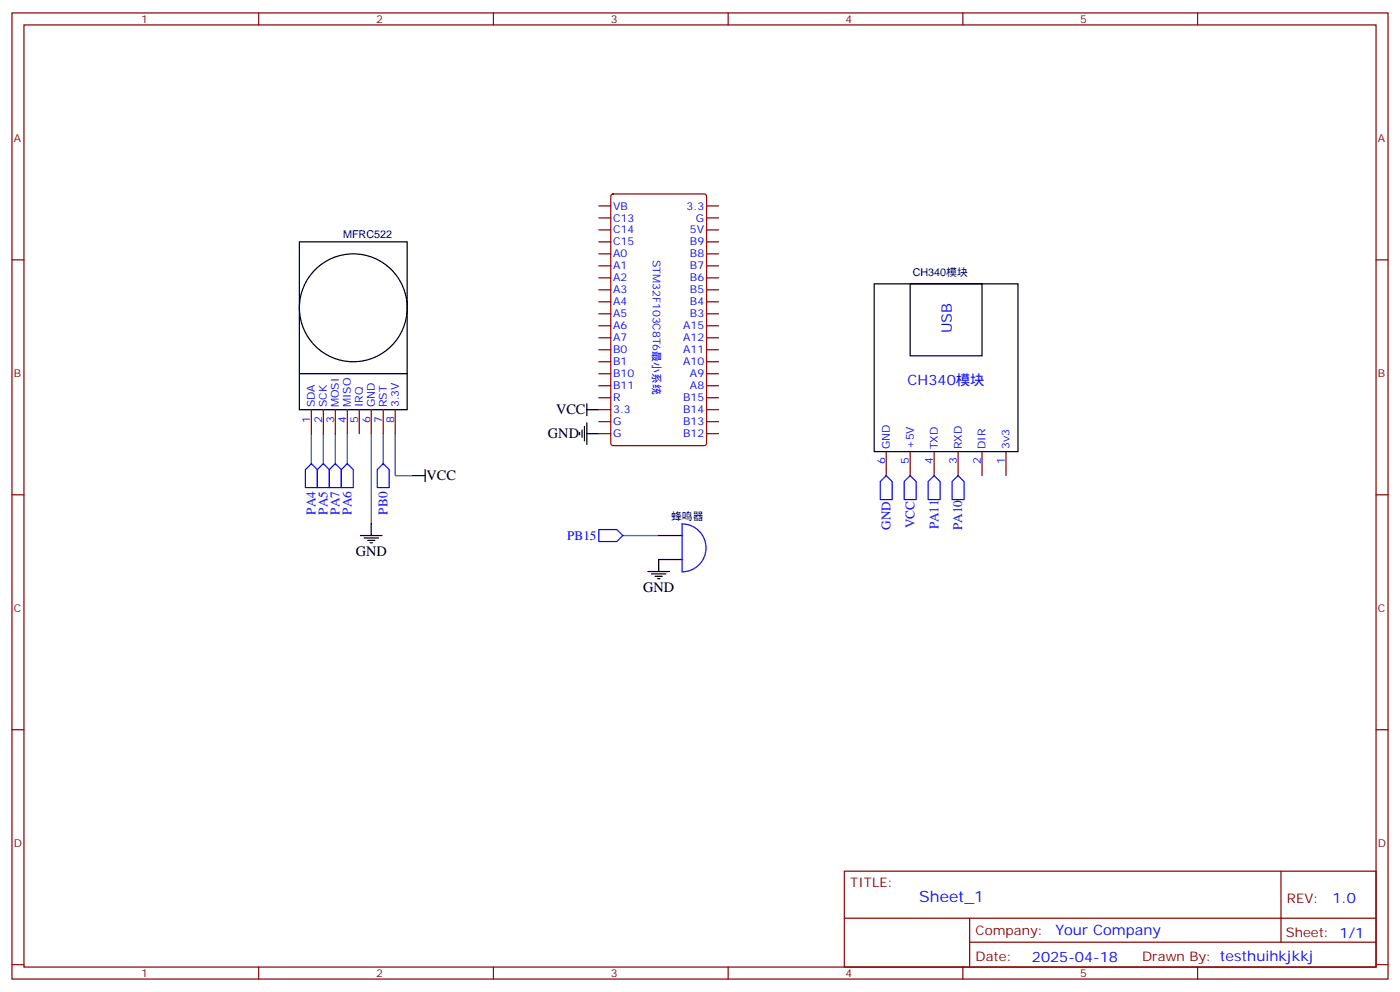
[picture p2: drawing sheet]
<svg xmlns="http://www.w3.org/2000/svg" width="412mm" height="292mm" viewBox="0 0 412 292" stroke-linecap="round" stroke-linejoin="round" font-family="sans-serif">
<g fill="none" stroke="#870000" stroke-width=".35">
<path d="M3.5 3.8h405.4v284.3h-405.4zM7.1 7.3h398.2v277.3h-398.2zM76.2 3.8v3.5M145.3 3.8v3.5M214.5 3.8v3.5M283.6 3.8v3.5M352.8 3.8v3.5M3.5 76.5h3.6M176.4 60.6h3.5M176.4 64.1h3.5M176.4 67.7h3.5M176.4 71.2h3.5"/>
<path d="M176.4 74.7h3.5M176.4 78.2h3.5M208.1 60.6h3.6M208.1 64.1h3.6M208.1 67.7h3.6M208.1 71.2h3.6M208.1 74.7h3.6M208.1 78.2h3.6M405.3 76.5h3.6M176.4 81.8h3.5M176.4 85.3h3.5M176.4 88.8h3.5"/>
<path d="M176.4 92.4h3.5M176.4 95.9h3.5M176.4 99.4h3.5M208.1 81.8h3.6M208.1 85.3h3.6M208.1 88.8h3.6M208.1 92.4h3.6M208.1 95.9h3.6M208.1 99.4h3.6M176.4 102.9h3.5M176.4 106.5h3.5M176.4 110h3.5"/>
<path d="M176.4 113.5h3.5M176.4 117.1h3.5M208.1 102.9h3.6M208.1 106.5h3.6M208.1 110h3.6M208.1 113.5h3.6M208.1 117.1h3.6M91.7 120.6v7M95.2 120.6v7M98.8 120.6v7M102.3 120.6v7M105.8 120.6v7"/>
<path d="M109.4 120.6v7M112.9 120.6v7M116.4 120.6v7M176.4 120.6h3.5M176.4 124.1h3.5M176.4 127.6h3.5M208.1 120.6h3.6M208.1 124.1h3.6M208.1 127.6h3.6M261.1 132.9v7.1M268.1 132.9v7.1M275.2 132.9v7.1"/>
<path d="M282.2 132.9v7.1M289.3 132.9v7.1M296.3 132.9v7.1M3.5 145.6h3.6M405.3 145.6h3.6M3.5 214.8h3.6M405.3 214.8h3.6M248.7 256.4h156.6v28.2h-156.6zM377.3 256.4v20.9M248.7 270.2h156.5M285.6 277.3h119.6M285.6 270.2v14.2"/>
<path d="M3.5 283.9h3.6M76.2 284.6v3.5M145.3 284.6v3.5M214.5 284.6v3.5M283.6 284.6v3.5M352.8 284.6v3.5M405.3 283.9h3.6"/>
</g>
<path d="M91.7 127.6v8.9M95.2 127.6v8.9M98.8 127.6v8.9M102.3 127.6v8.9M109.4 127.6v26.5M112.9 127.6v8.9M116.4 127.6v12.4h5.3M183.4 157.6h10.6" fill="none" stroke="#008700" stroke-width=".35"/>
<g fill="none" stroke="#000" stroke-width=".35">
<path d="M88.2 71.2h31.7v49.4h-31.7zM257.5 83.5h42.4v49.4h-42.4zM268.1 83.5h21.2v21.2h-21.2zM88.2 110h31.7M172.9 118.8v3.5M121.7 140h3.5M125.2 138.2v3.5M170.7 127.3v.7M171.4 126.6v2.1M172.2 125.5v4.3M172.9 127.6h3.5M172.9 124.5v6.3"/>
<path d="M172.9 120.6h3.5M106.2 157.6h6.3M107.2 158.3h4.3M108.3 159h2.1M109 159.7h.7M109.4 154.1v3.5M194 157.6h7.1M190.9 168.2h6.3M191.9 168.9h4.2M193 169.6h2.1M193.7 170.3h.7M201.1 164.7h-7.1v3.5"/>
<circle cx="104.1" cy="90.6" r="15.9"/>
</g>
<path d="M91.7 136.5l1.8 1.7v5.3h-3.5v-5.3zM95.2 136.5l1.8 1.7v5.3h-3.5v-5.3zM98.8 136.5l1.7 1.7v5.3h-3.5v-5.3zM102.3 136.5l1.8 1.7v5.3h-3.6v-5.3zM112.9 136.5l1.8 1.7v5.3h-3.6v-5.3zM275.2 140l1.7 1.7v5.3h-3.5v-5.3zM282.2 140l1.8 1.7v5.3h-3.5v-5.3zM176.4 155.9h5.3l1.7 1.7-1.7 1.8h-5.3zM200.9 154.2a7.1 7.1 0 0 1 7.1 7 7.1 7.1 0 0 1-7.1 7.1zM259.3 141.7l1.8-1.7 1.7 1.7v5.3h-3.5zM266.3 141.7l1.8-1.7 1.8 1.7v5.3h-3.6z" fill="none" stroke="#00f" stroke-width=".35"/>
<path d="M180.2 57.3l.4-.2h26.8l.7 .4v73l-.4 .6-27.1 .1-.6-.5-.1-72.9z" fill="none" stroke="#900" stroke-width=".35"/>
<text font-size="4.6" fill="#00f" x="270.8" y="265.4">Sheet_1</text>
<g font-size="4.2" fill="#00f">
<text x="280.4" y="98.1" transform="rotate(-90 280.4 98.1)">USB</text>
<text x="267.3" y="113.4">CH340模块</text>
<text x="392.5" y="265.7">1.0</text>
<text x="310.9" y="275.2">Your Company</text>
<text x="304" y="283">2025-04-18</text>
</g>
<g font-size="4.2">
<text x="163.8" y="122">VCC</text>
<text x="161.4" y="129">GND</text>
<text x="125.7" y="141.4">VCC</text>
<text x="104.8" y="163.7">GND</text>
<text x="189.4" y="174.3">GND</text>
</g>
<g font-size="3.9" fill="#00f">
<text x="93" y="151.5" transform="rotate(-90 93 151.5)">PA4</text>
<text x="96.5" y="151.5" transform="rotate(-90 96.5 151.5)">PA5</text>
<text x="100" y="151.5" transform="rotate(-90 100 151.5)">PA7</text>
<text x="103.5" y="151.5" transform="rotate(-90 103.5 151.5)">PA6</text>
<text x="114.1" y="151.5" transform="rotate(-90 114.1 151.5)">PB0</text>
<text x="262.3" y="155.9" transform="rotate(-90 262.3 155.9)">GND</text>
<text x="269.3" y="155.5" transform="rotate(-90 269.3 155.5)">VCC</text>
<text x="276.4" y="155.8" transform="rotate(-90 276.4 155.8)">PA11</text>
<text x="283.5" y="156" transform="rotate(-90 283.5 156)">PA10</text>
<text x="167.1" y="158.9">PB15</text>
</g>
<g font-size="3.9" fill="#800">
<text x="250.5" y="261">TITLE:</text>
<text x="379.1" y="265.7">REV:</text>
<text x="287.4" y="275.2">Company:</text>
<text x="378.7" y="275.8">Sheet: 1/1</text>
<text x="287.4" y="282.9">Date:</text>
<text x="336.4" y="282.9">Drawn By: testhuihkjkkj</text>
</g>
<g font-size="3.2" fill="#800">
<text x="41.6" y="6.8">1</text>
<text x="110.8" y="6.8">2</text>
<text x="179.9" y="6.8">3</text>
<text x="249.1" y="6.8">4</text>
<text x="318.2" y="6.8">5</text>
<text x="4.1" y="41.9">A</text>
<text x="405.9" y="41.9">A</text>
<text x="4.1" y="111.1">B</text>
<text x="405.9" y="111.1">B</text>
<text x="4.1" y="180.2">C</text>
<text x="405.9" y="180.2">C</text>
<text x="4.1" y="249.3">D</text>
<text x="405.9" y="249.3">D</text>
<text x="41.6" y="287.6">1</text>
<text x="110.8" y="287.6">2</text>
<text x="179.9" y="287.6">3</text>
<text x="249.1" y="287.6">4</text>
<text x="318.2" y="287.6">5</text>
</g>
<g font-size="3.2" fill="#00f">
<text x="180.6" y="61.7">VB</text>
<text x="180.6" y="65.2">C13</text>
<text x="202.2" y="61.7">3.3</text>
<text x="205" y="65.2">G</text>
<text x="180.6" y="68.7">C14</text>
<text x="203.2" y="68.7">5V</text>
<text x="180.6" y="72.2">C15</text>
<text x="180.6" y="75.8">A0</text>
<text x="192.3" y="76.5" transform="rotate(90 192.3 76.5)">STM32F103C8T6最小系统</text>
<text x="203.2" y="75.8">B8</text>
<text x="203.2" y="72.2">B9</text>
<text x="180.6" y="79.3">A1</text>
<text x="180.6" y="82.8">A2</text>
<text x="203.2" y="82.8">B6</text>
<text x="203.2" y="79.3">B7</text>
<text x="180.6" y="86.4">A3</text>
<text x="180.6" y="89.9">A4</text>
<text x="203.2" y="89.9">B4</text>
<text x="203.2" y="86.4">B5</text>
<text x="180.6" y="93.4">A5</text>
<text x="203.2" y="93.4">B3</text>
<text x="180.6" y="96.9">A6</text>
<text x="180.6" y="100.5">A7</text>
<text x="201.2" y="100.5">A12</text>
<text x="201.2" y="96.9">A15</text>
<text x="180.6" y="104">B0</text>
<text x="180.6" y="107.5">B1</text>
<text x="201.2" y="107.5">A10</text>
<text x="201.2" y="104">A11</text>
<text x="180.6" y="111.1">B10</text>
<text x="203.2" y="111.1">A9</text>
<text x="92.8" y="119.9" transform="rotate(-90 92.8 119.9)">SDA</text>
<text x="96.3" y="119.9" transform="rotate(-90 96.3 119.9)">SCK</text>
<text x="99.8" y="119.9" transform="rotate(-90 99.8 119.9)">MOSI</text>
<text x="103.4" y="119.9" transform="rotate(-90 103.4 119.9)">MISO</text>
<text x="106.9" y="119.9" transform="rotate(-90 106.9 119.9)">IRQ</text>
<text x="110.4" y="119.9" transform="rotate(-90 110.4 119.9)">GND</text>
<text x="113.9" y="119.9" transform="rotate(-90 113.9 119.9)">RST</text>
<text x="117.5" y="119.9" transform="rotate(-90 117.5 119.9)">3.3V</text>
<text x="180.6" y="114.6">B11</text>
<text x="180.6" y="118.1">R</text>
<text x="201.2" y="118.1">B15</text>
<text x="203.2" y="114.6">A8</text>
<text x="91.4" y="124.4" transform="rotate(-90 91.4 124.4)">1</text>
<text x="94.9" y="124.4" transform="rotate(-90 94.9 124.4)">2</text>
<text x="98.4" y="124.4" transform="rotate(-90 98.4 124.4)">3</text>
<text x="102" y="124.4" transform="rotate(-90 102 124.4)">4</text>
<text x="105.5" y="124.4" transform="rotate(-90 105.5 124.4)">5</text>
<text x="109" y="124.4" transform="rotate(-90 109 124.4)">6</text>
<text x="112.5" y="124.4" transform="rotate(-90 112.5 124.4)">7</text>
<text x="116.1" y="124.4" transform="rotate(-90 116.1 124.4)">8</text>
<text x="180.6" y="121.6">3.3</text>
<text x="180.6" y="125.2">G</text>
<text x="201.2" y="125.2">B13</text>
<text x="201.2" y="121.6">B14</text>
<text x="180.6" y="128.7">G</text>
<text x="201.2" y="128.7">B12</text>
<text x="260.7" y="136.7" transform="rotate(-90 260.7 136.7)">6</text>
<text x="262.1" y="132.2" transform="rotate(-90 262.1 132.2)">GND</text>
<text x="267.8" y="136.7" transform="rotate(-90 267.8 136.7)">5</text>
<text x="269.2" y="132.2" transform="rotate(-90 269.2 132.2)">+5V</text>
<text x="274.8" y="136.7" transform="rotate(-90 274.8 136.7)">4</text>
<text x="276.2" y="132.2" transform="rotate(-90 276.2 132.2)">TXD</text>
<text x="281.9" y="136.7" transform="rotate(-90 281.9 136.7)">3</text>
<text x="283.3" y="132.2" transform="rotate(-90 283.3 132.2)">RXD</text>
<text x="288.9" y="136.7" transform="rotate(-90 288.9 136.7)">2</text>
<text x="290.3" y="132.2" transform="rotate(-90 290.3 132.2)">DIR</text>
<text x="296" y="136.7" transform="rotate(-90 296 136.7)">1</text>
<text x="297.4" y="132.2" transform="rotate(-90 297.4 132.2)">3v3</text>
</g>
<g font-size="3.2" fill="#000080">
<text x="101" y="70.1">MFRC522</text>
<text x="268.9" y="81.2">CH340模块</text>
<text x="197.7" y="153.1">蜂鸣器</text>
</g>
</svg>
